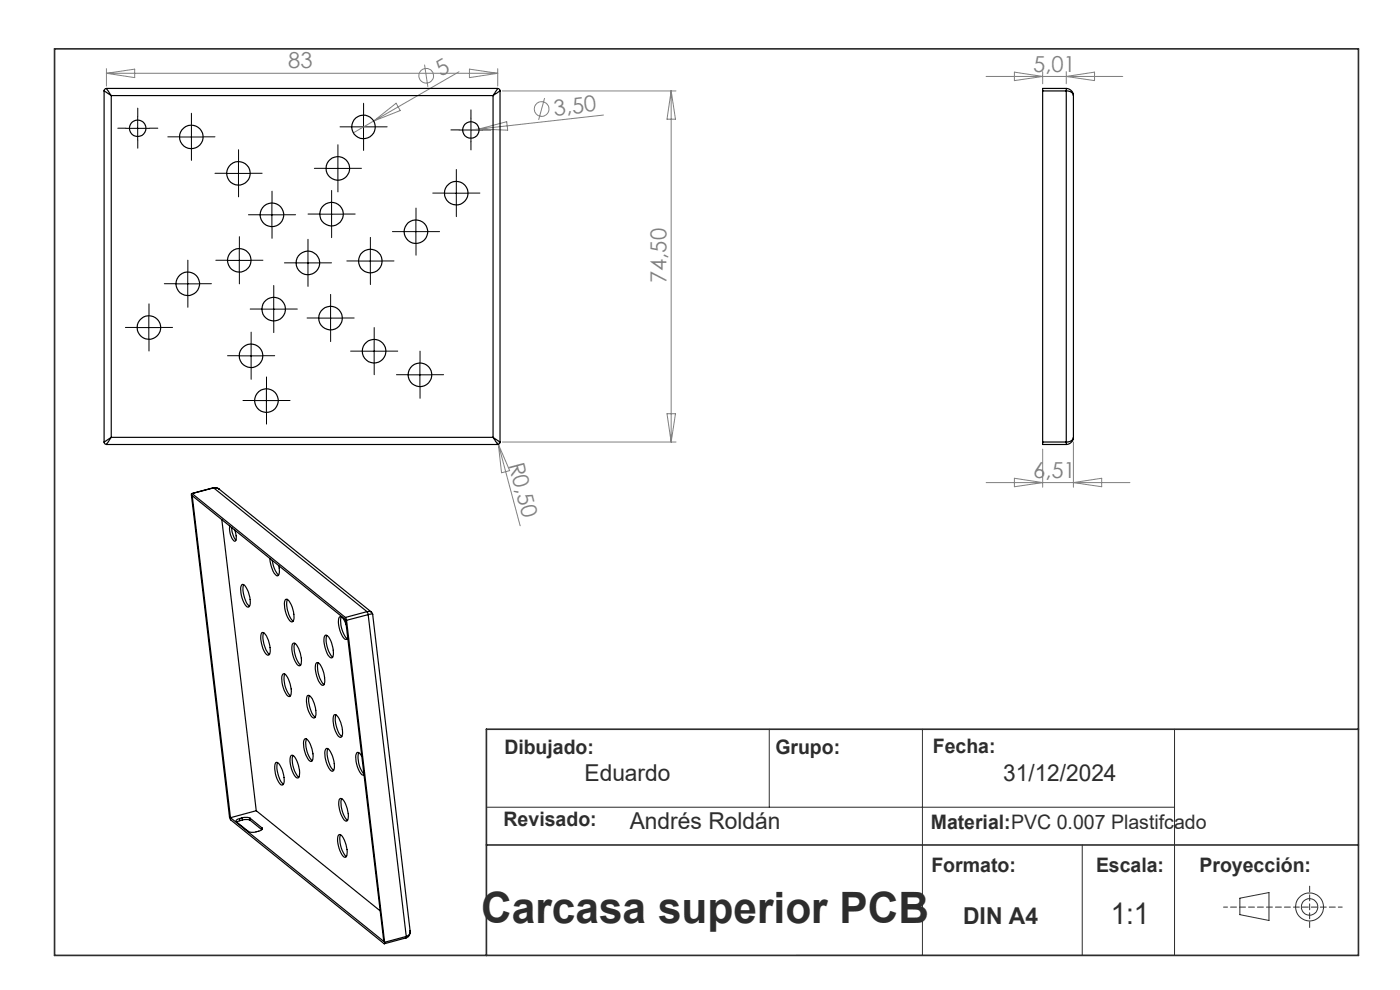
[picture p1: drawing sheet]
<svg xmlns="http://www.w3.org/2000/svg" width="297mm" height="210mm" viewBox="0 0 297 210" stroke-linecap="round" stroke-linejoin="round" font-family="sans-serif">
<g fill="none" stroke="#2d2d2d" stroke-width=".21">
<path d="M163.2 154.7v16.5M195.7 154.7v48M249.2 154.7v48h-80.3M103.2 171.2h146M229.6 179.2v23.5M263 190.5l6.2-1.2v6l-6.2-1.3z"/>
<circle cx="277.8" cy="192.4" r="1.75"/>
<circle cx="277.8" cy="192.4" r="2.95"/>
</g>
<path d="M284.7 192.4h-25.1" fill="none" stroke="#2d2d2d" stroke-width=".21" stroke-dasharray="1.3 .6" stroke-dashoffset=".4"/>
<path d="M277.8 196.7v-8.7" fill="none" stroke="#2d2d2d" stroke-width=".21" stroke-dasharray="1.3 .6" stroke-dashoffset=".1"/>
<path d="M11.6 10.4h276.6v192.3h-276.6zM288.2 154.7h-185v48M103.2 179.2h185" fill="none" stroke="#2d2d2d" stroke-width=".35"/>
<g fill="none" stroke="#808080" stroke-width=".21">
<path d="M22.6 14.6v3.7M22.6 15.5h83M22.6 15.5l6-.8v1.8zM90.1 13.7l.7 4.7M97.4 15.2l-18.1 10.5M99.6 14.7l6 .8-6 1zM105.6 14.6v3.7M106.6 19.3h36.8M142.4 19.3v74.5M142.4 19.3l.9 6h-1.8zM209.2 16.2h29M215.2 15.3l6 .9-6 .9z"/>
<path d="M221.2 15.2v2.6M226.2 15.2v2.6M226.2 16.2l6-.9v1.8zM79.3 25.7l-4.3 2.5M79.3 25.7l4.7-3.8 .9 1.6zM101.6 27.4l-3.5 .4M101.6 27.4l5.9-1.6 .2 1.8zM115.5 20.8l-1.2 4.6M128 24.4l-26.4 3M105.6 93.8l.1 .5M105.7 94.3l4.6 17.2M105.7 94.3l2.4 5.5-1.7 .5z"/>
<path d="M106.6 93.8h36.8M141.5 87.8h1.8l-.9 6zM221.2 95.3v8.1M227.7 93.8v9.6M209.2 102.4h30.5M215.2 101.5l6 .9-6 .8zM227.7 102.4l6-.9v1.7z"/>
<circle cx="90.4" cy="16.1" r="1.55"/>
<circle cx="114.9" cy="23.1" r="1.57"/>
</g>
<g fill="none" stroke="#000" stroke-width=".21" stroke-dasharray="15.2 1.3 1.3 1.3">
<path d="M26.7 27.2h-1.7M29.2 24.7v-1.8M29.2 29.7v1.7M31.7 27.2h1.8M38.1 29h-2.5M40.6 26.5v-2.5M40.6 31.5v2.5M43.1 29h2.5M48.1 36.8h-2.5M50.6 34.3v-2.5M50.6 39.3v2.5M53.1 36.8h2.5"/>
<path d="M69.2 35.7h-2.5M71.7 33.2v-2.5M71.7 38.2v2.5M74.2 35.7h2.5M74.6 26.9h-2.5M77.1 24.4v-2.5M77.1 29.4v2.5M79.6 26.9h2.5M96.8 38.5v-2.5M97.4 27.6h-1.7M99.9 25.1v-1.8M99.9 30.1v1.7"/>
<path d="M102.4 27.6h1.8M39.9 57.7v-2.5M48.3 55.2h-2.5M50.8 52.7v-2.5M50.8 57.7v2.5M53.3 55.2h2.5M55.2 45.6h-2.5M57.7 43.1v-2.5M57.7 48.1v2.5M60.2 45.6h2.5M62.8 55.8h-2.5M65.3 53.3v-2.5"/>
<path d="M65.3 58.3v2.5M67.8 55.8h2.5M67.9 45.4h-2.5M70.4 42.9v-2.5M70.4 47.9v2.5M72.9 45.4h2.5M76.1 55.4h-2.5M78.6 52.9v-2.5M78.6 57.9v2.5M81.1 55.4h2.5M85.8 49.1h-2.5M88.3 46.6v-2.5"/>
<path d="M88.3 51.6v2.5M90.8 49.1h2.5M94.3 41h-2.5M96.8 43.5v2.5M99.3 41h2.5M29.1 69.5h-2.5M31.6 67v-2.5M31.6 72v2.5M34.1 69.5h2.5M37.4 60.2h-2.5M39.9 62.7v2.5M42.4 60.2h2.5"/>
<path d="M50.8 75.5h-2.5M53.3 73v-2.5M53.3 78v2.5M55.6 65.6h-2.5M55.8 75.5h2.5M58.1 63.1v-2.5M58.1 68.1v2.5M60.6 65.6h2.5M67.6 67.5h-2.5M70.1 65v-2.5M70.1 70v2.5M72.6 67.5h2.5"/>
<path d="M76.9 74.5h-2.5M79.4 72v-2.5M79.4 77v2.5M81.9 74.5h2.5M86.6 79.5h-2.5M89.1 77v-2.5M91.6 79.5h2.5M54 85h-2.5M56.5 82.5v-2.5M56.5 87.5v2.5M59 85h2.5M89.1 82v2.5"/>
</g>
<g fill="none" stroke="#000" stroke-width=".21">
<path d="M26.7 27.2h5M29.2 24.7v5M38.1 29.1h5M40.6 26.6v4.9M48.1 36.8h5M50.6 34.3v5M69.2 35.7h5M71.7 33.2v5M74.6 26.9h5M77.1 24.4v5M96.8 38.5v5M97.4 27.6h5"/>
<path d="M99.9 25.1v5M39.8 57.7v5M48.3 55.2h5M50.8 52.7v5M55.2 45.6h5M57.7 43.1v5M62.8 55.8h5M65.3 53.3v5M67.8 45.4h5M70.3 42.9v5M76.1 55.4h5M78.6 52.9v5"/>
<path d="M85.7 49.1h5M88.2 46.7v4.9M94.3 41h5M29.1 69.5h5M31.6 67v5M37.3 60.2h5M50.8 75.5h5M53.3 73v5M55.6 65.6h5M58.1 63.1v5M67.6 67.5h5M70.1 65v5"/>
<path d="M76.9 74.5h5M79.4 72v5M86.6 79.5h5M89.1 77v5M54 85h5M56.5 82.5v5"/>
</g>
<g fill="none" stroke="#000" stroke-width=".25">
<path d="M22.1 19.3l1.5 1M22.1 19.3v74.5M22.6 18.8l-.4 .1-.1 .4M22.6 18.8l1 1.5M22.6 18.8h83M105.6 18.8l-1 1.5M105.6 18.8l.4 .2 .1 .3M106.1 19.3l-1.5 1M106.1 19.3v74.5M221.2 19.3v74.5M221.2 19.3h5M226.2 18.8h-5v.5"/>
<path d="M226.2 18.8v.5M226.2 19.3a1.35 1.35 0 0 1 1.5 1M226.2 18.8a1.57 1.57 0 0 1 1.5 1.5M226.2 19.3v74.5M23.6 20.3v72.5M23.6 20.3h81M104.6 20.3v72.5M227.7 20.3v72.5M22.1 93.8l.1 .3 .4 .2M22.6 94.3h83M23.6 92.8l-1.5 1M23.6 92.8l-1 1.5"/>
<path d="M23.6 92.8h81M104.6 92.8l1.5 1M104.6 92.8l1 1.5M106.1 93.8l-.1 .2-.4 .3M221.2 93.8v.5h5M221.2 93.8h5M226.2 93.8v.5M227.7 92.8a1.35 1.35 0 0 1-1.5 1M227.7 92.8a1.57 1.57 0 0 1-1.5 1.5M40.7 104.7h-.1v.3l8.2 68.7 32.7 26.5 .1-.3M40.7 104.7l32.6 26.3M40.8 105.2l32.5 26.2 8.1 68.3-32.5-26.2z"/>
<path d="M45.2 103.5h.6l.7 .2M45.2 103.5h.1M45.2 103.5l-4.5 1.2M45.3 103.5h.6l.6 .2M45.3 103.5l-4.6 1.2M45.3 103.5l32.6 26.2M46.5 103.7l32.3 26.1M47.1 110.2l7.3 61.8M48.8 111.6a3.4 3.4 0 0 0 1 3.2l.2-.2 .1-.6-.3-1.6M49.2 111.9a4.3 4.3 0 0 0 .9 2.7M57.3 118.5a5.1 5.1 0 0 0 1.5 3.7 .82 .82 0 0 0 .5-1.2l-.1-1M57.7 118.9a5 5 0 0 0 1.4 3"/>
<path d="M51.3 124a.57 .57 0 0 1 .8 .4 5.3 5.3 0 0 1 .8 4.2l-.1 .2a1.49 1.49 0 0 1-1.3-1.4 4.5 4.5 0 0 1-.2-3.4zM51.7 124a5.5 5.5 0 0 0 1.2 4.6M55.5 134.2a1.12 1.12 0 0 1 1.2 1.2 4.9 4.9 0 0 1 .5 3.4l-.2 .2a1.49 1.49 0 0 1-1.2-1.4 4.5 4.5 0 0 1-.3-3.4zM56 134.2a5.2 5.2 0 0 0 1.2 4.6M60.6 127.2a.57 .57 0 0 1 .7 .3 5.3 5.3 0 0 1 .9 4.3l-.1 .1a1.49 1.49 0 0 1-1.3-1.4 4.5 4.5 0 0 1-.2-3.3zM61 127.1a5.2 5.2 0 0 0 1.2 4.7M62.2 136.5a.57 .57 0 0 1 .7 .3 5.7 5.7 0 0 1 .9 4.3l-.2 .1a1.49 1.49 0 0 1-1.2-1.4 4.1 4.1 0 0 1-.2-3.3zM62.5 136.4a5.2 5.2 0 0 0 1.3 4.7M69 134.8l.1-.1a3.3 3.3 0 0 1 1.5 2.7l.1 1.4-.3 .8a1.65 1.65 0 0 1-1.2-1.5 4.1 4.1 0 0 1-.2-3.3zM69.4 134.8a5.1 5.1 0 0 0 1.2 4.6M72.4 130.9a5.1 5.1 0 0 0 1.3 4.6M73.3 131l.2 .6"/>
<path d="M73.4 132.6l-.4-1a.87 .87 0 0 0-1-.7 5.1 5.1 0 0 0 1.1 4.7h.4l.3-.4M73.5 131.6l8.1 68.3M77.9 129.7l.2 .7M77.9 129.7h.5l.4 .1M77.9 129.7l-4.6 1.3M78.1 130.4l-4.6 1.2M78.1 130.4l8.1 68.2M78.8 129.8l.3 .5M79.1 130.3l7.9 67.1-.2 .8-.6 .4M79.1 130.3l-1 .1M60 143l.2-.1a3.4 3.4 0 0 1 1.5 2.7l.1 1.4a.6 .6 0 0 1-.5 .8 4.9 4.9 0 0 1-1.5-4.3zM60.4 143a5.2 5.2 0 0 0 1.2 4.6"/>
<path d="M64.6 156.8l.2-.1a3.2 3.2 0 0 1 1.5 2.7l.1 1.4a.6 .6 0 0 1-.5 .7 4.9 4.9 0 0 1-1.5-4.3zM65 156.7a5.2 5.2 0 0 0 1.3 4.7M65.2 147.6a1.12 1.12 0 0 1 1.2 1.1 4.9 4.9 0 0 1 .5 3.4l-.2 .2a1.06 1.06 0 0 1-1-1 5.2 5.2 0 0 1-.5-3.7zM65.6 147.5a5.5 5.5 0 0 0 1.3 4.6M67.1 140.6a.57 .57 0 0 1 .8 .4 5.8 5.8 0 0 1 .9 4.2l-.2 .2a1.65 1.65 0 0 1-1.2-1.4 4.1 4.1 0 0 1-.3-3.4zM67.5 140.6a5.1 5.1 0 0 0 1.3 4.6M69.1 158.8l.2-.1a3.5 3.5 0 0 1 1.5 2.8l.1 1.4a.65 .65 0 0 1-.5 .7 4.8 4.8 0 0 1-1.3-4.8zM69.5 158.8a5.5 5.5 0 0 0 1.3 4.6M70.9 151.7a1.12 1.12 0 0 1 1.2 1.1 4.9 4.9 0 0 1 .4 3.5l-.1 .1a1.49 1.49 0 0 1-1.3-1.4 4.5 4.5 0 0 1-.2-3.3zM71.3 151.6a5.5 5.5 0 0 0 1.2 4.6M76.1 159.7a5.4 5.4 0 0 0 1.1 4.5M50.8 173.6a.54 .54 0 0 0-.5 .2 .54 .54 0 0 0-.1 .5l2.5 2a3.1 3.1 0 0 0 2.8-.2l.2-.3-.1-.2"/>
<path d="M50.8 173.6l.1 .5M50.9 174.1l-.7 .3M51.4 173.5l1.2-.1 .5 .2M51.4 173.5l-.6 .1M51.4 173.5v.4M51.4 173.9l1.2-.1 .5 .2M51.4 173.9l-.5 .2M53.1 173.6l2.5 2M53.1 173.6v.4M53.1 174l2.4 2M54.4 172l26.2 21.2M54.4 172l-5.5 1.5"/>
<path d="M55.6 175.6v.3M58.5 161.8a.57 .57 0 0 1 .8 .3 5.4 5.4 0 0 1 .8 4.3l-.1 .1a1.49 1.49 0 0 1-1.3-1.4 4.5 4.5 0 0 1-.2-3.3zM58.9 161.7a5.5 5.5 0 0 0 1.2 4.7M61.8 160.3a.57 .57 0 0 1 .7 .3 5.8 5.8 0 0 1 .9 4.3l-.1 .1a1.62 1.62 0 0 1-1.3-1.4 4.1 4.1 0 0 1-.2-3.3zM62.2 160.3a5.1 5.1 0 0 0 1.2 4.5M71.9 177.1a.57 .57 0 0 1 .7 .3 5.8 5.8 0 0 1 .9 4.3l-.2 .1a1.62 1.62 0 0 1-1.2-1.4 4.1 4.1 0 0 1-.2-3.3zM72.1 169.4a.57 .57 0 0 1 .8 .4 5.7 5.7 0 0 1 .8 4.2l-.1 .2a1.01 1.01 0 0 1-1-1 4.8 4.8 0 0 1-.5-3.8zM72.2 177.1a5.1 5.1 0 0 0 1.3 4.6M72.5 169.4a5.2 5.2 0 0 0 1.2 4.6M76.8 160.5l-.3-.5a.57 .57 0 0 0-.8-.3 5.1 5.1 0 0 0 1.1 4.7h.4M86.1 199l-4.6 1.2M86.2 198.6l-.1 .4"/>
<path d="M86.2 198.6l-4.6 1.3M87 197.4a1.29 1.29 0 0 1-.9 1.6"/>
<circle cx="29.2" cy="27.2" r="1.76"/>
<circle cx="40.6" cy="29" r="2.49"/>
<circle cx="50.6" cy="36.8" r="2.5"/>
<circle cx="71.7" cy="35.7" r="2.5"/>
<circle cx="77.1" cy="26.9" r="2.5"/>
<circle cx="99.9" cy="27.6" r="1.75"/>
<circle cx="50.8" cy="55.2" r="2.5"/>
<circle cx="57.7" cy="45.6" r="2.51"/>
<circle cx="65.3" cy="55.8" r="2.5"/>
<circle cx="70.3" cy="45.4" r="2.49"/>
<circle cx="78.6" cy="55.4" r="2.51"/>
<circle cx="88.2" cy="49.2" r="2.5"/>
<circle cx="96.8" cy="41" r="2.49"/>
<circle cx="31.6" cy="69.5" r="2.49"/>
<circle cx="39.8" cy="60.2" r="2.5"/>
<circle cx="53.3" cy="75.5" r="2.49"/>
<circle cx="58.1" cy="65.6" r="2.51"/>
<circle cx="70.1" cy="67.5" r="2.5"/>
<circle cx="79.4" cy="74.5" r="2.5"/>
<circle cx="89.1" cy="79.5" r="2.51"/>
<circle cx="56.5" cy="85" r="2.51"/>
</g>
<text font-size="9.2" fill="#2d2d2d" x="102.1" y="195.9">Carcasa superior PCB</text>
<text font-size="6.3" fill="#2d2d2d" x="235.6" y="195.9">1:1</text>
<g font-size="4.9" fill="#2d2d2d">
<text x="124" y="165.7">Eduardo</text>
<text x="212.8" y="165.7">31/12/2024</text>
<text x="133.6" y="175.8">Andrés Roldán</text>
<text x="204.3" y="195.9">DIN A4</text>
</g>
<g font-size="4.7" fill="#808080">
<text x="61.2" y="14.5">83</text>
<text x="93.5" y="16.3" transform="rotate(-30 93.5 16.3)">5</text>
<text x="219.2" y="15.2">5,01</text>
<text x="117.7" y="24.5" transform="rotate(-6 117.7 24.5)">3,50</text>
<text x="141.4" y="60" transform="rotate(-90 141.4 60)">74,50</text>
<text x="107.9" y="98.5" transform="rotate(75 107.9 98.5)">R0,50</text>
<text x="219.2" y="101.3">6,51</text>
</g>
<g font-size="4.2" fill="#2d2d2d">
<text x="107" y="159.9">Dibujado:</text>
<text x="164.5" y="159.9">Grupo:</text>
<text x="197.9" y="159.7">Fecha:</text>
<text x="106.8" y="175.1">Revisado:</text>
<text x="197.5" y="175.8">Material:PVC 0.007 Plastifcado</text>
<text x="197.6" y="185">Formato:</text>
<text x="232.5" y="185">Escala:</text>
<text x="254.5" y="185">Proyección:</text>
</g>
</svg>
